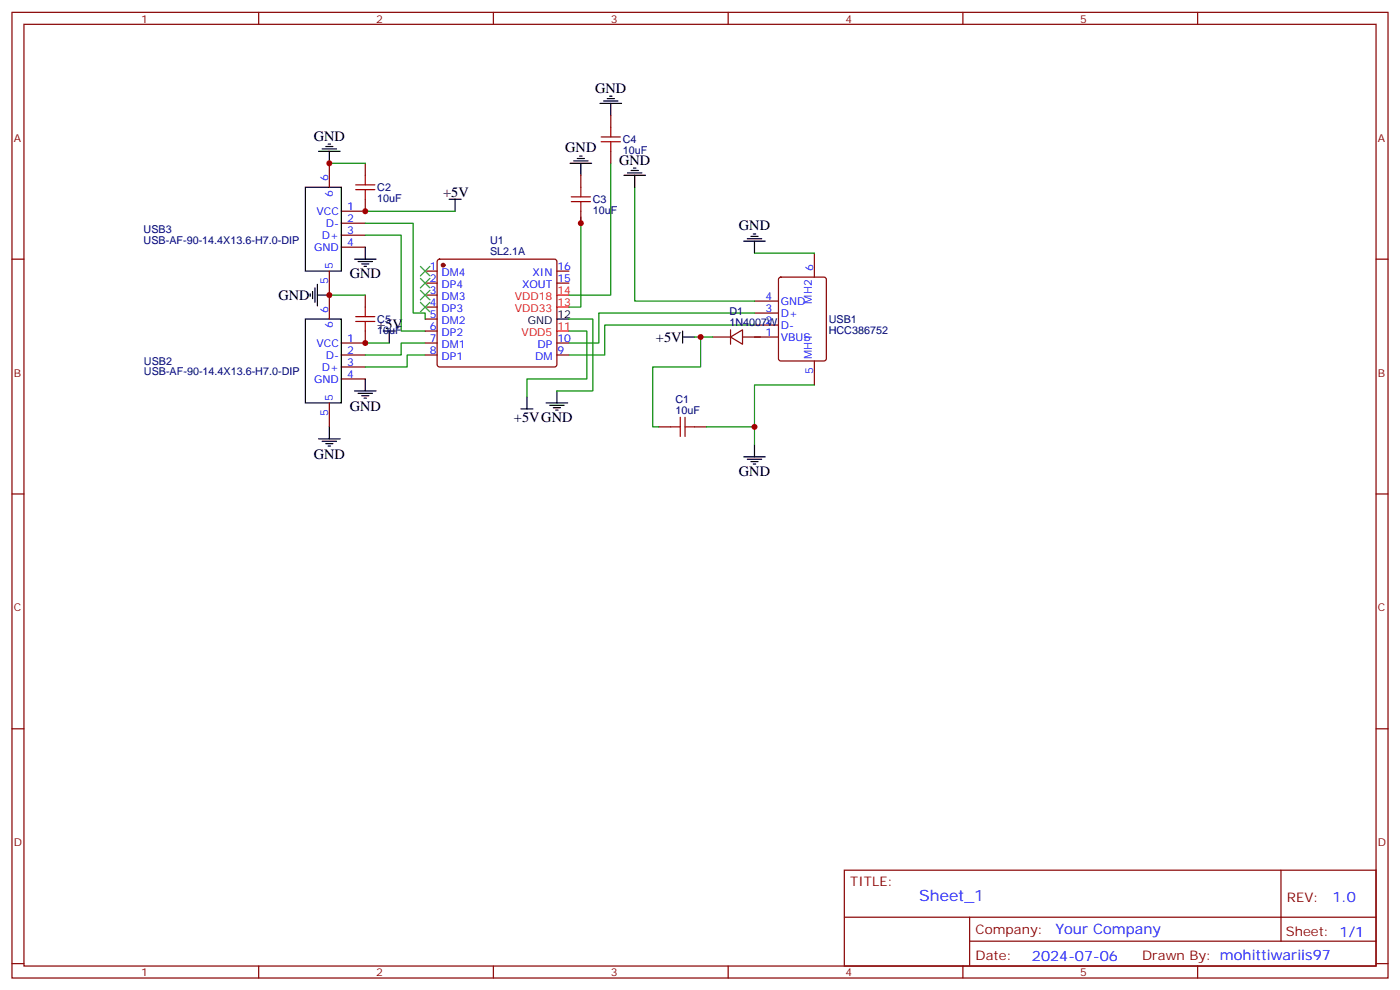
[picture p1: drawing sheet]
<svg xmlns="http://www.w3.org/2000/svg" width="412mm" height="292mm" viewBox="0 0 412 292" stroke-linecap="round" stroke-linejoin="round" font-family="sans-serif">
<g fill="none" stroke="#870000" stroke-width=".35">
<path d="M3.5 3.6h405.4v284.4h-405.4zM7.1 7.2h398.2v277.2h-398.2zM76.2 3.6v3.6M145.3 3.6v3.6M214.5 3.6v3.6M283.6 3.6v3.6M352.8 3.6v3.6M179.9 34v3.5M97 48.1v7M107.6 58.7v3.5h-7.1M107.6 48.1v3.5M171.1 51.6v3.5"/>
<path d="M179.9 44.6v3.5M3.5 76.3h3.6M97 79.8v14.1M100.5 65.7h7.1M100.5 69.3h7.1M100.5 72.8h7.1M125.2 79.8h3.6M129 76.5l.5-.2h33.8l.5 .2 .2 .5v30.4l-.2 .4-.5 .3h-33.8l-.5-.3-.2-.4v-30.4zM164 79.8h3.6M171.1 62.2v3.5M239.9 74.5v7.1M405.3 76.3h3.6"/>
<path d="M107.6 97.5v3.5h-7.1M107.6 86.9v3.5M125.2 83.4h3.6M125.2 86.9h3.6M125.2 90.4h3.6M125.2 93.9h3.6M125.2 97.5h3.6M164 83.4h3.6M209.9 99.2h5.3M215.2 99.2l3.5-2.1v4.3zM215.2 97.1v4.3M218.7 99.2h10.6"/>
<path d="M222.2 88.7h7.1M222.2 92.2h7.1M222.2 95.7h7.1M229.5 81.8l.5-.2h12.7l.7 .4v23.6l-.4 .6-13 .1-.6-.5-.1-23.5zM97 118.6v7.1M100.5 104.5h7.1M100.5 108.1h7.1M100.5 111.6h7.1M125.2 101h3.6M125.2 104.5h3.6M164 101h3.6M164 104.5h3.6"/>
<path d="M239.9 106.3v7M194 125.7h3.6M204.6 125.7h3.5M3.5 145.5h3.6M405.3 145.5h3.6M3.5 214.6h3.6M405.3 214.6h3.6M248.7 256.2h156.6v28.2h-156.6zM377.3 256.2v20.9M248.7 270.1h156.5M285.6 277.1h119.6M285.6 270.1v14.1"/>
<path d="M3.5 283.7h3.6M76.2 284.4v3.6M145.3 284.4v3.6M214.5 284.4v3.6M283.6 284.4v3.6M352.8 284.4v3.6M405.3 283.7h3.6"/>
</g>
<g fill="none" stroke="#000" stroke-width=".35">
<path d="M176.7 30.4h6.4M177.8 29.7h4.2M178.9 29h2.1M179.6 28.3h.7M179.9 30.4v3.6M90 55.1h10.5v24.7h-10.5zM93.8 44.6h6.4M94.9 43.9h4.2M96 43.1h2.1M96.7 42.4h.7M97 44.6v3.5M132.3 58.7h3.5"/>
<path d="M134.1 58.7v3.5M167.9 48.1h6.4M169 47.4h4.2M170 46.7h2.2M170.7 46h.7M171.1 48.1v3.5M183.8 51.6h6.3M184.9 50.9h4.2M185.9 50.2h2.1M186.6 49.5h.7M187 51.6v3.5M104.4 76.3h6.4"/>
<path d="M105.5 77h4.2M106.5 77.7h2.2M107.2 78.4h.7M107.6 72.8v3.5M219.1 71h6.3M220.1 70.3h4.3M221.2 69.6h2.1M221.9 68.9h.7M222.2 71v3.5M90 93.9h10.5v24.7h-10.5zM91.4 86.5v.7M92.1 85.8v2.1"/>
<path d="M92.8 84.8v4.2M93.5 86.9h3.5M93.5 83.7v6.4M112.9 97.5h3.5M114.7 97.5v3.5M164 93.9h3.6M201.1 99.2h3.5M201.1 97.5v3.5M104.4 115.1h6.4M105.5 115.8h4.2M106.5 116.5h2.2M107.2 117.2h.7"/>
<path d="M107.6 111.6v3.5M155.2 116.9v3.5M160.9 118.6h6.3M161.9 119.3h4.3M164 115.1v3.5M93.8 129.2h6.4M94.9 129.9h4.2M96 130.6h2.1M96.7 131.3h.7M97 125.7v3.5M153.5 120.4h3.5M163 120.1h2.1"/>
<path d="M163.7 120.8h.7M219.1 134.5h6.3M220.1 135.2h4.3M221.2 135.9h2.1M221.9 136.6h.7M222.2 131v3.5"/>
</g>
<circle cx="130.5" cy="78.1" r=".53" fill="#870000" stroke="#870000" stroke-width=".35"/>
<path d="M164 97.5h3.6M164 90.4h3.6M164 86.9h3.6" fill="none" stroke="#f00" stroke-width=".35"/>
<g fill="none" stroke="#008700" stroke-width=".35">
<path d="M97 48.1h10.6M179.9 48.1v38.8h-12.3M187 55.1v33.6h35.2M107.6 65.7h14.1v26.5h3.5v1.7M107.6 69.3h10.6v28.2h7M107.6 62.2h26.5M171.1 64v26.4h-3.5M222.2 74.5h17.7M97 86.9h10.6M167.6 93.9h7v21.2h-10.6M167.6 97.5h5.3v14.1h-17.7v5.3M204.6 99.2h5.3"/>
<path d="M206.4 99.2v8.9h-14.1v17.6h1.7M222.2 92.2h-45.8v8.8h-8.8M222.2 95.7h-44v8.8h-10.6M107.6 101h7.1M125.2 101h-7v3.5h-10.6M125.2 104.5h-5.3v3.6h-12.3M239.9 113.3h-17.7v17.7M208.1 125.7h14.1"/>
</g>
<g fill="none" stroke="#a10000" stroke-width=".35">
<path d="M179.9 37.5v2.8M104.8 55.8h5.6M104.8 54.4h5.6M107.6 51.6v2.8M107.6 55.8v2.9M168.3 59.4h5.6M168.3 58h5.6M171.1 55.1v2.9M171.1 59.4v2.8M177.1 41.7h5.6M177.1 40.3h5.6M179.9 41.7v2.9"/>
<path d="M104.8 94.7h5.6M104.8 93.2h5.6M107.6 90.4v2.8M107.6 94.7v2.8M197.6 125.7h2.8M200.4 122.9v5.6M201.8 125.7h2.8M201.8 122.9v5.6"/>
</g>
<path d="M123.8 78.4l2.8 2.8M126.6 78.4l-2.8 2.8M123.8 82l2.8 2.8M123.8 85.5l2.8 2.8M123.8 89l2.8 2.8M126.6 82l-2.8 2.8M126.6 85.5l-2.8 2.8M126.6 89l-2.8 2.8" fill="none" stroke="#3c3" stroke-width=".35"/>
<g fill="#c00">
<circle cx="97" cy="86.9" r=".88"/>
<circle cx="222.3" cy="125.7" r=".88"/>
<circle cx="206.4" cy="99.2" r=".88"/>
<circle cx="107.6" cy="62.2" r=".88"/>
<circle cx="97" cy="48.1" r=".88"/>
<circle cx="171.1" cy="65.7" r=".88"/>
<circle cx="107.6" cy="101" r=".88"/>
</g>
<text font-size="4.6" fill="#00f" x="270.8" y="265.3">Sheet_1</text>
<g font-size="4.2">
<text x="175.3" y="27.2">GND</text>
<text x="92.4" y="41.4">GND</text>
<text x="166.5" y="44.9">GND</text>
<text x="182.4" y="48.4">GND</text>
<text x="130.5" y="58">+5V</text>
<text x="217.7" y="67.8">GND</text>
<text x="103" y="82">GND</text>
<text x="82" y="88.3">GND</text>
<text x="111.1" y="96.8">+5V</text>
<text x="193.2" y="100.6">+5V</text>
<text x="103" y="121.1">GND</text>
<text x="151.4" y="124.3">+5VGND</text>
<text x="92.4" y="135.2">GND</text>
<text x="217.7" y="140.2">GND</text>
</g>
<g font-size="4.2" fill="#00f">
<text x="392.5" y="265.5">1.0</text>
<text x="310.9" y="275">Your Company</text>
<text x="304" y="282.9">2024-07-06</text>
</g>
<g font-size="3.9" fill="#800">
<text x="250.5" y="260.8">TITLE:</text>
<text x="379.1" y="265.5">REV:</text>
<text x="287.4" y="275">Company:</text>
<text x="378.7" y="275.6">Sheet: 1/1</text>
<text x="287.4" y="282.7">Date:</text>
<text x="336.4" y="282.8">Drawn By: mohittiwariis97</text>
</g>
<g font-size="3.2" fill="#800">
<text x="41.6" y="6.6">1</text>
<text x="110.8" y="6.6">2</text>
<text x="179.9" y="6.6">3</text>
<text x="249.1" y="6.6">4</text>
<text x="318.2" y="6.6">5</text>
<text x="4.1" y="41.7">A</text>
<text x="405.9" y="41.7">A</text>
<text x="4.1" y="110.9">B</text>
<text x="405.9" y="110.9">B</text>
<text x="4.1" y="180">C</text>
<text x="405.9" y="180">C</text>
<text x="4.1" y="249.2">D</text>
<text x="405.9" y="249.2">D</text>
<text x="41.6" y="287.4">1</text>
<text x="110.8" y="287.4">2</text>
<text x="179.9" y="287.4">3</text>
<text x="249.1" y="287.4">4</text>
<text x="318.2" y="287.4">5</text>
</g>
<g font-size="3.2" fill="#000080">
<text x="183.4" y="45.3">10uF</text>
<text x="183.4" y="42.2">C4</text>
<text x="111.1" y="59.4">10uF</text>
<text x="111.1" y="56.3">C2</text>
<text x="174.6" y="59.8">C3</text>
<text x="174.6" y="63">10uF</text>
<text x="42.3" y="71.8">USB-AF-90-14.4X13.6-H7.0-DIP</text>
<text x="42.3" y="68.6">USB3</text>
<text x="144.4" y="71.9">U1</text>
<text x="144.4" y="75.1">SL2.1A</text>
<text x="111.1" y="95.1">C5</text>
<text x="214.9" y="92.9">D1</text>
<text x="244.1" y="95.1">USB1</text>
<text x="111.1" y="98.3">10uF</text>
<text x="214.9" y="96.1">1N4007W</text>
<text x="244.1" y="98.3">HCC386752</text>
<text x="42.4" y="107.4">USB2</text>
<text x="42.4" y="110.5">USB-AF-90-14.4X13.6-H7.0-DIP</text>
<text x="199" y="118.6">C1</text>
<text x="199" y="121.8">10uF</text>
</g>
<g font-size="3.2" fill="#00f">
<text x="96.7" y="53.4" transform="rotate(-90 96.7 53.4)">6</text>
<text x="98.1" y="57.9" transform="rotate(-90 98.1 57.9)">6</text>
<text x="93.2" y="63.3">VCC</text>
<text x="102.3" y="61.8">1</text>
<text x="102.3" y="65.4">2</text>
<text x="94.8" y="70.3">D+</text>
<text x="95.9" y="66.8">D-</text>
<text x="102.3" y="68.9">3</text>
<text x="92.6" y="73.8">GND</text>
<text x="102.3" y="72.4">4</text>
<text x="96.7" y="83.6" transform="rotate(-90 96.7 83.6)">5</text>
<text x="98.1" y="79.1" transform="rotate(-90 98.1 79.1)">5</text>
<text x="126.6" y="79.5">1</text>
<text x="126.6" y="83">2</text>
<text x="130.1" y="81.2">DM4</text>
<text x="156.9" y="81.2">XIN</text>
<text x="164.2" y="83">15</text>
<text x="164.2" y="79.5">16</text>
<text x="239.5" y="79.8" transform="rotate(-90 239.5 79.8)">6</text>
<text x="126.6" y="86.5">3</text>
<text x="130.1" y="84.8">DP4</text>
<text x="130.1" y="88.3">DM3</text>
<text x="153.8" y="84.8">XOUT</text>
<text x="225.5" y="88.3">4</text>
<text x="230" y="89.7">GND</text>
<text x="239.2" y="89.4" transform="rotate(-90 239.2 89.4)">MH2</text>
<text x="96.7" y="92.2" transform="rotate(-90 96.7 92.2)">6</text>
<text x="126.6" y="90.1">4</text>
<text x="126.6" y="93.6">5</text>
<text x="130.1" y="91.8">DP3</text>
<text x="130.1" y="95.4">DM2</text>
<text x="225.5" y="91.8">3</text>
<text x="225.5" y="95.4">2</text>
<text x="230" y="93.2">D+</text>
<text x="98.1" y="96.7" transform="rotate(-90 98.1 96.7)">6</text>
<text x="102.3" y="100.6">1</text>
<text x="126.6" y="97.1">6</text>
<text x="126.6" y="100.6">7</text>
<text x="130.1" y="98.9">DP2</text>
<text x="164.2" y="100.6">10</text>
<text x="225.5" y="98.9">1</text>
<text x="230" y="96.8">D-</text>
<text x="230" y="100.3">VBUS</text>
<text x="93.2" y="102.1">VCC</text>
<text x="95.9" y="105.6">D-</text>
<text x="102.3" y="104.2">2</text>
<text x="102.3" y="107.7">3</text>
<text x="126.6" y="104.2">8</text>
<text x="130.1" y="102.4">DM1</text>
<text x="130.1" y="105.9">DP1</text>
<text x="157.6" y="105.9">DM</text>
<text x="158.4" y="102.4">DP</text>
<text x="164.2" y="104.2">9</text>
<text x="239.2" y="105.6" transform="rotate(-90 239.2 105.6)">MH1</text>
<text x="92.6" y="112.6">GND</text>
<text x="94.8" y="109.1">D+</text>
<text x="102.3" y="111.2">4</text>
<text x="239.5" y="110.1" transform="rotate(-90 239.5 110.1)">5</text>
<text x="98.1" y="117.9" transform="rotate(-90 98.1 117.9)">5</text>
<text x="96.7" y="122.4" transform="rotate(-90 96.7 122.4)">5</text>
</g>
<g font-size="3.2" fill="#f00">
<text x="151.6" y="88.3">VDD18</text>
<text x="164.2" y="86.5">14</text>
<text x="151.6" y="91.8">VDD33</text>
<text x="164.2" y="90.1">13</text>
<text x="153.7" y="98.9">VDD5</text>
<text x="164.2" y="97.1">11</text>
</g>
<g font-size="3.2">
<text x="155.5" y="95.4">GND</text>
<text x="164.2" y="93.6">12</text>
</g>
</svg>
